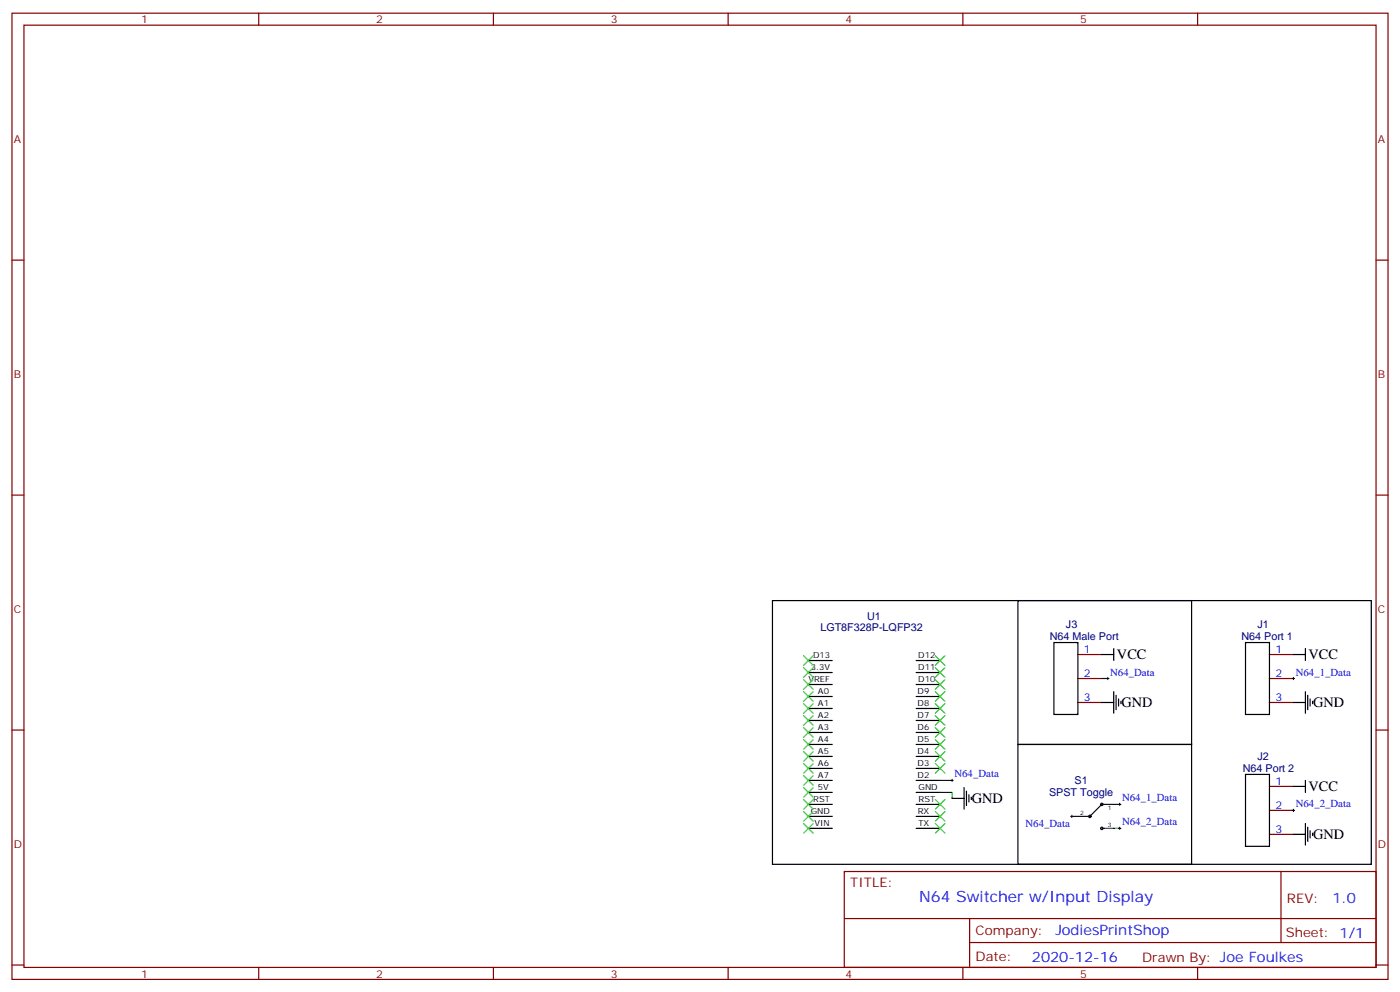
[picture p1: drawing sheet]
<svg xmlns="http://www.w3.org/2000/svg" width="412mm" height="292mm" viewBox="0 0 412 292" stroke-linecap="round" stroke-linejoin="round" font-family="sans-serif">
<g fill="none" stroke="#000" stroke-width=".35">
<path d="M227.5 176.7h176.4v77.7h-176.4zM299.9 176.7h51.1v42.4h-51.1zM238.1 197.9h7.1M238.1 194.4h7.1M269.9 197.9h7M269.9 194.4h7M310.4 189.1h7.1v21.2h-7.1zM324.6 192.6h3.5M328.1 190.9v3.5M366.9 189.1h7v21.2h-7zM381 192.6h3.5M384.5 190.9v3.5"/>
<path d="M238.1 219.1h7.1M238.1 215.5h7.1M238.1 212h7.1M238.1 208.5h7.1M238.1 205h7.1M238.1 201.4h7.1M269.9 219.1h7M269.9 215.5h7M269.9 212h7M269.9 208.5h7M269.9 205h7M269.9 201.4h7"/>
<path d="M299.9 219.1h51.1v35.3h-51.1zM324.6 206.7h3.5M328.1 203.6v6.3M328.8 204.6v4.2M329.5 205.7v2.1M330.2 206.4v.7M381 206.7h3.5M384.5 203.6v6.3M385.2 204.6v4.2M385.9 205.7v2.1M386.6 206.4v.7M238.1 236.7h7.1"/>
<path d="M238.1 233.2h7.1M238.1 229.7h7.1M238.1 226.1h7.1M238.1 222.6h7.1M269.9 236.7h7M269.9 233.2h7M269.9 229.7h7M269.9 226.1h7M269.9 222.6h7M280.5 234.9h3.5M284 231.8v6.3M284.7 232.8v4.3"/>
<path d="M285.4 233.9v2.1M286.1 234.6v.7M324.6 236.7l-3.6 3.5M366.9 227.9h7v21.2h-7zM381 231.4h3.5M384.5 229.7v3.5M238.1 243.8h7.1M238.1 240.2h7.1M269.9 243.8h7M269.9 240.2h7M381 245.5h3.5M384.5 242.4v6.3"/>
<path d="M385.2 243.4v4.2M385.9 244.5v2.1M386.6 245.2v.7"/>
<circle cx="324.6" cy="236.7" r=".35"/>
<circle cx="321" cy="240.2" r=".35"/>
<circle cx="324.6" cy="243.8" r=".35"/>
</g>
<g fill="none" stroke="#870000" stroke-width=".35">
<path d="M3.5 3.9h405.4v284.3h-405.4zM7.1 7.4h398.2v277.3h-398.2zM76.2 3.9v3.5M145.3 3.9v3.5M214.5 3.9v3.5M283.6 3.9v3.5M352.8 3.9v3.5M3.5 76.6h3.6M405.3 76.6h3.6M3.5 145.7h3.6M405.3 145.7h3.6M317.5 192.6h7.1"/>
<path d="M317.5 199.7h7.1M373.9 192.6h7.1M373.9 199.7h7.1M3.5 214.8h3.6M317.5 206.7h7.1M373.9 206.7h7.1M405.3 214.8h3.6M373.9 231.4h7.1M373.9 238.5h7.1M248.7 256.5h156.6v28.2h-156.6zM373.9 245.5h7.1M377.3 256.5v20.9"/>
<path d="M248.7 270.3h156.5M285.6 277.4h119.6M285.6 270.3v14.1M3.5 284h3.6M76.2 284.7v3.5M145.3 284.7v3.5M214.5 284.7v3.5M283.6 284.7v3.5M352.8 284.7v3.5M405.3 284h3.6"/>
</g>
<path d="M324.6 236.7h.7M324.6 243.8h.7" fill="none" stroke="#8c2424" stroke-width=".35"/>
<path d="M324.6 236.7h3.5M317.5 240.2h3.5M324.6 243.8h3.5" fill="none" stroke="#333" stroke-width=".35"/>
<g fill="none" stroke="#3c3" stroke-width=".35">
<path d="M236.7 196.5l2.8 2.8M236.7 193l2.8 2.8M239.5 196.5l-2.8 2.8M239.5 193l-2.8 2.8M275.5 196.5l2.8 2.8M275.5 193l2.8 2.8M278.3 196.5l-2.8 2.8M278.3 193l-2.8 2.8M236.7 200l2.8 2.8M236.7 203.6l2.8 2.8M236.7 207.1l2.8 2.8M236.7 210.6l2.8 2.8"/>
<path d="M236.7 214.1l2.8 2.9M236.7 217.7l2.8 2.8M239.5 200l-2.8 2.8M239.5 203.6l-2.8 2.8M239.5 207.1l-2.8 2.8M239.5 210.6l-2.8 2.8M239.5 214.1l-2.8 2.9M239.5 217.7l-2.8 2.8M275.5 217.7l2.8 2.8M275.5 214.1l2.8 2.9M275.5 210.6l2.8 2.8M275.5 207.1l2.8 2.8"/>
<path d="M275.5 203.6l2.8 2.8M275.5 200l2.8 2.8M278.3 200l-2.8 2.8M278.3 203.6l-2.8 2.8M278.3 217.7l-2.8 2.8M278.3 214.1l-2.8 2.9M278.3 210.6l-2.8 2.8M278.3 207.1l-2.8 2.8M236.7 221.2l2.8 2.8M236.7 224.7l2.8 2.8M236.7 228.2l2.8 2.9M236.7 231.8l2.8 2.8"/>
<path d="M236.7 235.3l2.8 2.8M236.7 238.8l2.8 2.9M239.5 221.2l-2.8 2.8M239.5 224.7l-2.8 2.8M239.5 228.2l-2.8 2.9M239.5 231.8l-2.8 2.8M239.5 235.3l-2.8 2.8M239.5 238.8l-2.8 2.9M275.5 238.8l2.8 2.9M275.5 235.3l2.8 2.8M275.5 224.7l2.8 2.8M275.5 221.2l2.8 2.8"/>
<path d="M278.3 238.8l-2.8 2.9M278.3 235.3l-2.8 2.8M278.3 224.7l-2.8 2.8M278.3 221.2l-2.8 2.8M236.7 242.4l2.8 2.8M239.5 242.4l-2.8 2.8M275.5 242.4l2.8 2.8M278.3 242.4l-2.8 2.8"/>
</g>
<path d="M324.6 199.7h1.7M276.9 233.2h3.6v1.7M276.9 229.7h3.6M328.1 236.7h1.7M315.7 240.2h1.8M328.1 243.8h1.7" fill="none" stroke="#008700" stroke-width=".35"/>
<g fill="none" stroke="#000" stroke-width=".29">
<path d="M326 199.7h.7M326.3 199.3v.7M380.6 199.7h.8M381 199.3v.7M280.1 229.7h.7M280.5 229.3v.7M315.7 239.9v.7M329.5 236.7h.7M329.8 236.4v.7M380.6 238.5h.8M381 238.1v.7M315.4 240.2h.7"/>
<path d="M329.5 243.8h.7M329.8 243.4v.7"/>
</g>
<text font-size="4.6" fill="#00f" x="270.8" y="265.5">N64 Switcher w/Input Display</text>
<g font-size="4.2">
<text x="329" y="194.1">VCC</text>
<text x="385.5" y="194.1">VCC</text>
<text x="330.4" y="208.2">GND</text>
<text x="386.8" y="208.2">GND</text>
<text x="385.5" y="232.9">VCC</text>
<text x="286.3" y="236.4">GND</text>
<text x="386.8" y="247">GND</text>
</g>
<g font-size="4.2" fill="#00f">
<text x="392.5" y="265.7">1.0</text>
<text x="310.9" y="275.3">JodiesPrintShop</text>
<text x="304" y="283.1">2020-12-16</text>
</g>
<g font-size="3.9" fill="#800">
<text x="250.5" y="261.1">TITLE:</text>
<text x="379.1" y="265.7">REV:</text>
<text x="287.4" y="275.3">Company:</text>
<text x="378.7" y="275.9">Sheet: 1/1</text>
<text x="287.4" y="282.9">Date:</text>
<text x="336.4" y="283">Drawn By: Joe Foulkes</text>
</g>
<g font-size="3.2" fill="#800">
<text x="41.6" y="6.9">1</text>
<text x="110.8" y="6.9">2</text>
<text x="179.9" y="6.9">3</text>
<text x="249.1" y="6.9">4</text>
<text x="318.2" y="6.9">5</text>
<text x="4.1" y="42">A</text>
<text x="405.9" y="42">A</text>
<text x="4.1" y="111.1">B</text>
<text x="405.9" y="111.1">B</text>
<text x="4.1" y="180.3">C</text>
<text x="405.9" y="180.3">C</text>
<text x="4.1" y="249.4">D</text>
<text x="405.9" y="249.4">D</text>
<text x="41.6" y="287.7">1</text>
<text x="110.8" y="287.7">2</text>
<text x="179.9" y="287.7">3</text>
<text x="249.1" y="287.7">4</text>
<text x="318.2" y="287.7">5</text>
</g>
<g font-size="3.2" fill="#000080">
<text x="241.7" y="185.6">LGT8F328P-LQFP32</text>
<text x="255.4" y="182.4">U1</text>
<text x="314" y="184.9">J3</text>
<text x="370.4" y="184.9">J1</text>
<text x="309.2" y="188.4">N64 Male Port</text>
<text x="365.7" y="188.4">N64 Port 1</text>
<text x="366.1" y="227.2">N64 Port 2</text>
<text x="370.4" y="223.7">J2</text>
<text x="316.5" y="230.8">S1</text>
<text x="309" y="234.3">SPST Toggle</text>
</g>
<g font-size="3.2" fill="#00f">
<text x="319.3" y="192.3">1</text>
<text x="375.7" y="192.3">1</text>
<text x="319.3" y="199.3">2</text>
<text x="327" y="198.8">N64_Data</text>
<text x="375.7" y="199.3">2</text>
<text x="381.7" y="198.8">N64_1_Data</text>
<text x="319.3" y="206.4">3</text>
<text x="375.7" y="206.4">3</text>
<text x="281.2" y="228.8">N64_Data</text>
<text x="375.7" y="231.1">1</text>
<text x="330.6" y="235.8">N64_1_Data</text>
<text x="375.7" y="238.1">2</text>
<text x="381.7" y="237.6">N64_2_Data</text>
<text x="302.1" y="243.3">N64_Data</text>
<text x="330.6" y="242.9">N64_2_Data</text>
<text x="375.7" y="245.2">3</text>
</g>
<g font-size="2.5">
<text x="238.8" y="197.2">3.3V</text>
<text x="239.5" y="193.7">D13</text>
<text x="270.5" y="197.2">D11</text>
<text x="270.5" y="193.7">D12</text>
<text x="238.1" y="200.7">VREF</text>
<text x="270.5" y="200.7">D10</text>
<text x="240.9" y="204.3">A0</text>
<text x="240.9" y="207.8">A1</text>
<text x="270.3" y="207.8">D8</text>
<text x="270.3" y="204.3">D9</text>
<text x="240.9" y="211.3">A2</text>
<text x="240.9" y="214.8">A3</text>
<text x="270.3" y="214.8">D6</text>
<text x="270.3" y="211.3">D7</text>
<text x="240.9" y="218.4">A4</text>
<text x="240.9" y="221.9">A5</text>
<text x="270.3" y="221.9">D4</text>
<text x="270.3" y="218.4">D5</text>
<text x="240.9" y="225.4">A6</text>
<text x="270.3" y="225.4">D3</text>
<text x="240.9" y="229">A7</text>
<text x="240.9" y="232.5">5V</text>
<text x="270.3" y="229">D2</text>
<text x="270.6" y="232.5">GND</text>
<text x="238.8" y="239.5">GND</text>
<text x="239.5" y="236">RST</text>
<text x="270.3" y="239.5">RX</text>
<text x="270.6" y="236">RST</text>
<text x="239.9" y="243.1">VIN</text>
<text x="270.5" y="243.1">TX</text>
</g>
<g font-size="1.8">
<text x="318.2" y="239.9">2</text>
<text x="326.3" y="238.5">1</text>
<text x="326.3" y="243.3">3</text>
</g>
</svg>
